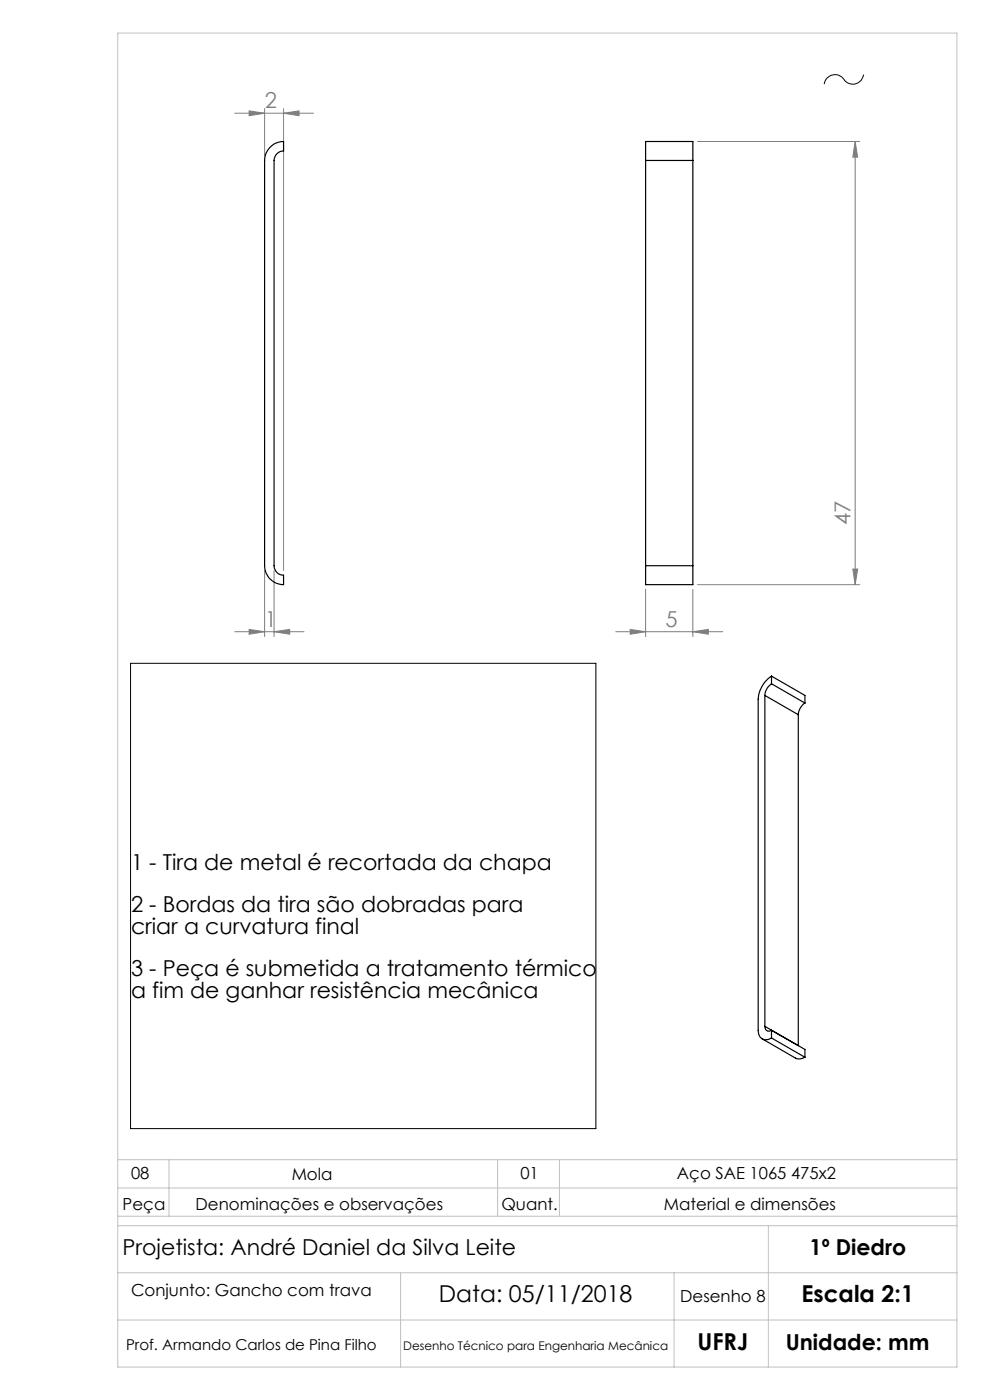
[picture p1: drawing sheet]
<svg xmlns="http://www.w3.org/2000/svg" width="210mm" height="297mm" viewBox="0 0 210 297" stroke-linecap="round" stroke-linejoin="round" font-family="sans-serif">
<path d="M183.2 15.8a2.35 2.35 0 0 1-1.9 2 2.35 2.35 0 0 1-2.5-1.2 2.29 2.29 0 0 0-2.4-.7 2.29 2.29 0 0 0-1.6 1.9M27.7 140.7h98.7v98.7h-98.7z" fill="none" stroke="#000" stroke-width=".21"/>
<g fill="none" stroke="#808080" stroke-width=".21">
<path d="M49.8 24h16.7M52.8 23.5l3.3 .5-3.3 .5zM56.1 23v10M60.1 24l3.3-.5v1zM60.1 23v98M148 30h34.4M181.4 30v94M181.4 30l.5 3.3h-1zM49.8 134h14.7M52.8 133.5l3.3 .5-3.3 .5zM56.1 121v14M58.1 134l3.4-.5v1z"/>
<path d="M58.1 121v14M130.6 134h22.7M133.7 133.5l3.2 .5-3.2 .5zM136.9 125v10M147 134l3.2-.5v1zM147 125v10M148 124h34.4M180.9 120.7h1l-.5 3.3z"/>
</g>
<g fill="none" stroke="#c0c0c0" stroke-width=".21">
<path d="M25 7h178v283h-178zM25 258h178M25 252h178M25 246h178M35.8 246v12M105.6 246v12M118.7 246v12M25 270h178M25 260h178M85 270v20M143 270v20M163 260v30"/>
<path d="M25 280h178"/>
</g>
<g fill="#808080">
<path d="M58.1 134l3.4-.5v1zM52.8 133.5l3.3 .5-3.3 .5z"/>
<path d="M52.8 23.5l3.3 .5-3.3 .5zM60.1 24l3.3-.5v1zM133.7 133.5l3.2 .5-3.2 .5zM147 134l3.2-.5v1z"/>
<path d="M181.4 30l.5 3.3h-1zM180.9 120.7h1l-.5 3.3z"/>
</g>
<g fill="none" stroke="#000" stroke-width=".25">
<path d="M57.3 31.2a3.9 3.9 0 0 1 2.8-1.2v2a2.05 2.05 0 0 0-2 2v86a1.99 1.99 0 0 0 2 2v2a4 4 0 0 1-4-4v-86l.3-1.5zM136.9 34v-4h10.1v4M136.9 34h10.1M136.9 34v86M147 34v86M136.9 120v4h10.1v-4M136.9 120h10.1M162.2 147.5v70.2M162.2 147.5l7.1 4.1M163.7 143.4a6.4 6.4 0 0 0-2.9 4.9v70.3a1.73 1.73 0 0 0 .9 1.8 1.73 1.73 0 0 0 2-.2M163.7 145.1a3.2 3.2 0 0 0-1.5 2.4M163.7 143.4v1.7"/>
<path d="M163.7 143.4l7 4.1v1.7M163.7 145.1l7 4.1M169.3 151.6v70.2l-7.1-4.1M170.7 149.2a3.2 3.2 0 0 0-1.4 2.4M162.2 217.7a.88 .88 0 0 0 .5 .9 .88 .88 0 0 0 1 0M163.7 218.6v1.6M163.7 218.6l7 4v1.7M161.7 220.4l7.3 4.2h.7l1-.3M163.7 220.2l7 4.1"/>
</g>
<g font-size="4.9">
<text x="93.1" y="276.3">Data: 05/11/2018</text>
<text x="170" y="276.3">Escala 2:1</text>
<text x="148" y="286.5">UFRJ</text>
</g>
<g font-size="4.7" fill="#808080">
<text x="56.2" y="23">2</text>
<text x="180.4" y="111.4" transform="rotate(-90 180.4 111.4)">47</text>
<text x="56.2" y="133">1</text>
<text x="141.2" y="133">5</text>
</g>
<g font-size="4.7">
<text x="27.8" y="184.5">1 - Tira de metal é recortada da chapa</text>
<text x="27.8" y="193.5">2 - Bordas da tira são dobradas para</text>
<text x="27.8" y="198.1">criar a curvatura final</text>
<text x="27.8" y="207.1">3 - Peça é submetida a tratamento térmico</text>
<text x="27.8" y="211.6">a fim de ganhar resistência mecânica</text>
<text x="26" y="266.2">Projetista: André Daniel da Silva Leite</text>
<text x="171.7" y="266.2">1º Diedro</text>
<text x="166.7" y="286.5">Unidade: mm</text>
</g>
<g font-size="3.5">
<text x="27.8" y="250.1">08</text>
<text x="61.9" y="250.3">Mola</text>
<text x="110.4" y="250.1">01</text>
<text x="143.6" y="250.1">Aço SAE 1065 475x2</text>
<text x="26" y="256.8">Peça</text>
<text x="41.5" y="256.8">Denominações e observações</text>
<text x="106.4" y="256.8">Quant.</text>
<text x="140.8" y="256.8">Material e dimensões</text>
<text x="27.8" y="275">Conjunto: Gancho com trava</text>
<text x="144.3" y="276.3">Desenho 8</text>
</g>
<text font-size="3.2" x="26.7" y="286.5">Prof. Armando Carlos de Pina Filho</text>
<text font-size="2.5" x="85.5" y="286.5">Desenho Técnico para Engenharia Mecânica</text>
</svg>
